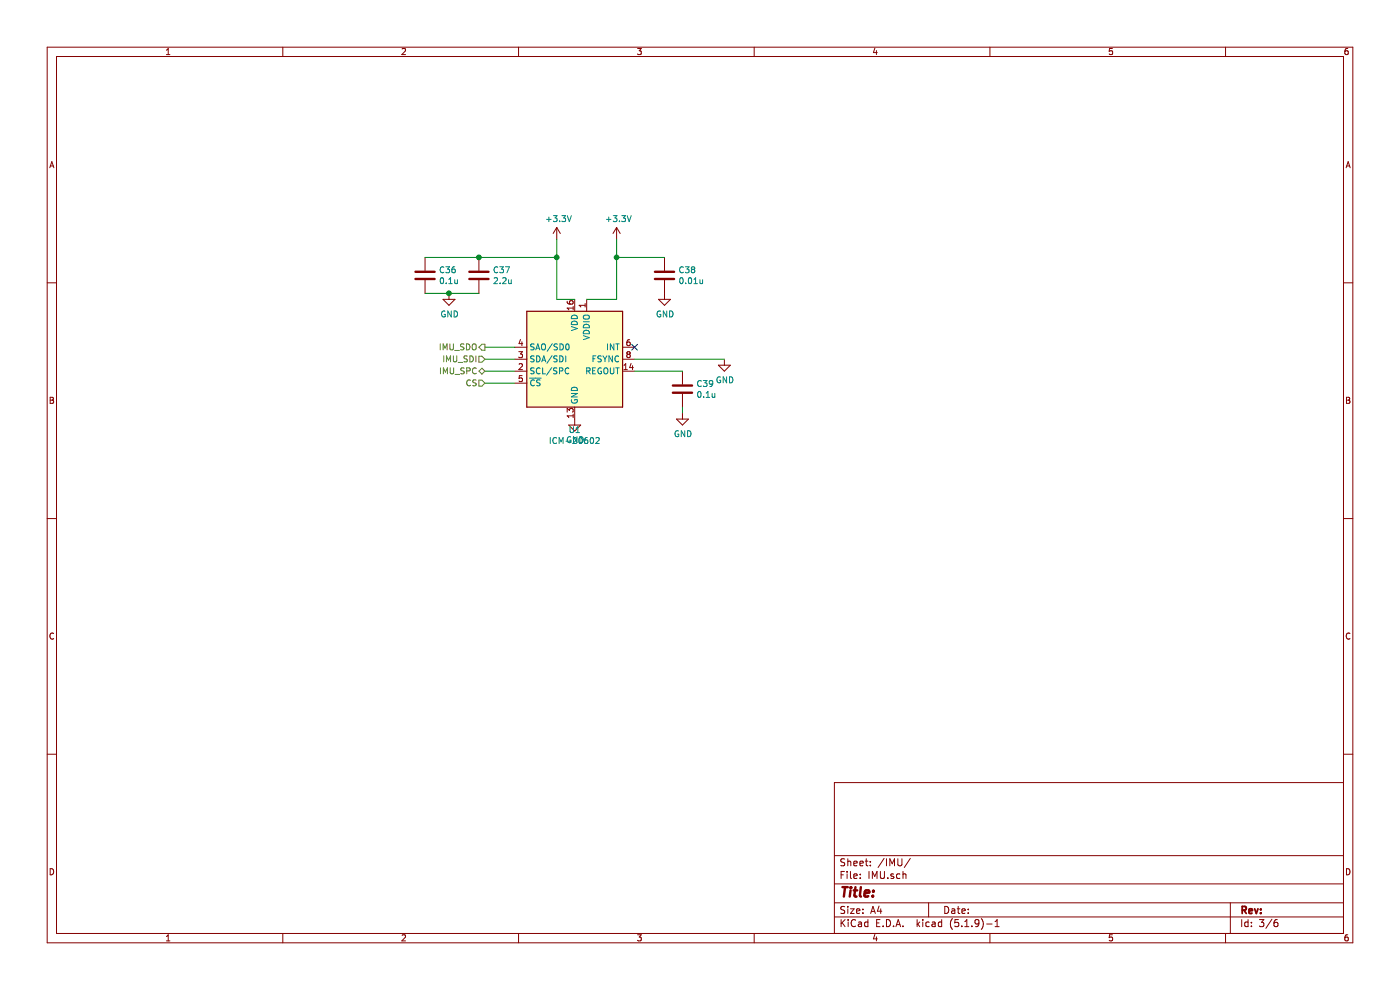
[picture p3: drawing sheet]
EESchema Schematic File Version 4
EELAYER 30 0
EELAYER END
$Descr A4 11693 8268
encoding utf-8
Sheet 3 6
Title ""
Date ""
Rev ""
Comp ""
Comment1 ""
Comment2 ""
Comment3 ""
Comment4 ""
$EndDescr
$Comp
L Sensor_Motion:ICM-20602 U1
U 1 1
P 4800 3000
F 0 "U1" H 4800 2411 50  0000 C CNN
F 1 "ICM-20602" H 4800 2320 50  0000 C CNN
F 2 "Package_LGA:LGA-16_3x3mm_P0.5mm_LayoutBorder3x5y" H 4800 3250 50  0001 C CNN
F 3 "http://www.invensense.com/wp-content/uploads/2016/10/DS-000176-ICM-20602-v1.0.pdf" H 4850 3950 50  0001 C CNN
	1    4800 3000
	1    0    0    -1  
$EndComp
Text HLabel 4050 3000 0    50   Input ~ 0
IMU_SDI
Text HLabel 4050 2900 0    50   Output ~ 0
IMU_SDO
Text HLabel 4050 3200 0    50   Input ~ 0
CS
$Comp
L power:GND #PWR090
U 1 1
P 4800 3500
F 0 "#PWR090" H 4800 3250 50  0001 C CNN
F 1 "GND" H 4805 3327 50  0000 C CNN
F 2 "" H 4800 3500 50  0001 C CNN
F 3 "" H 4800 3500 50  0001 C CNN
	1    4800 3500
	1    0    0    -1  
$EndComp
$Comp
L power:+3.3V #PWR089
U 1 1
P 4650 2000
F 0 "#PWR089" H 4650 1850 50  0001 C CNN
F 1 "+3.3V" H 4665 2173 50  0000 C CNN
F 2 "" H 4650 2000 50  0001 C CNN
F 3 "" H 4650 2000 50  0001 C CNN
	1    4650 2000
	1    0    0    -1  
$EndComp
$Comp
L Device:C C36
U 1 1
P 3550 2300
F 0 "C36" H 3665 2346 50  0000 L CNN
F 1 "0.1u" H 3665 2255 50  0000 L CNN
F 2 "Capacitor_SMD:C_0603_1608Metric" H 3588 2150 50  0001 C CNN
F 3 "~" H 3550 2300 50  0001 C CNN
	1    3550 2300
	1    0    0    -1  
$EndComp
$Comp
L Device:C C37
U 1 1
P 4000 2300
F 0 "C37" H 4115 2346 50  0000 L CNN
F 1 "2.2u" H 4115 2255 50  0000 L CNN
F 2 "Capacitor_SMD:C_0603_1608Metric" H 4038 2150 50  0001 C CNN
F 3 "~" H 4000 2300 50  0001 C CNN
	1    4000 2300
	1    0    0    -1  
$EndComp
$Comp
L Device:C C38
U 1 1
P 5550 2300
F 0 "C38" H 5665 2346 50  0000 L CNN
F 1 "0.01u" H 5665 2255 50  0000 L CNN
F 2 "Capacitor_SMD:C_0603_1608Metric" H 5588 2150 50  0001 C CNN
F 3 "~" H 5550 2300 50  0001 C CNN
	1    5550 2300
	1    0    0    -1  
$EndComp
$Comp
L power:+3.3V #PWR091
U 1 1
P 5150 2000
F 0 "#PWR091" H 5150 1850 50  0001 C CNN
F 1 "+3.3V" H 5165 2173 50  0000 C CNN
F 2 "" H 5150 2000 50  0001 C CNN
F 3 "" H 5150 2000 50  0001 C CNN
	1    5150 2000
	1    0    0    -1  
$EndComp
Wire Wire Line
	4650 2500 4800 2500
Wire Wire Line
	4900 2500 5150 2500
Wire Wire Line
	4050 2900 4300 2900
Wire Wire Line
	4300 3000 4050 3000
Wire Wire Line
	4050 3100 4300 3100
Wire Wire Line
	4300 3200 4050 3200
$Comp
L power:GND #PWR092
U 1 1
P 5700 3450
F 0 "#PWR092" H 5700 3200 50  0001 C CNN
F 1 "GND" H 5705 3277 50  0000 C CNN
F 2 "" H 5700 3450 50  0001 C CNN
F 3 "" H 5700 3450 50  0001 C CNN
	1    5700 3450
	1    0    0    -1  
$EndComp
$Comp
L Device:C C39
U 1 1
P 5700 3250
F 0 "C39" H 5815 3296 50  0000 L CNN
F 1 "0.1u" H 5815 3205 50  0000 L CNN
F 2 "Capacitor_SMD:C_0603_1608Metric" H 5738 3100 50  0001 C CNN
F 3 "~" H 5700 3250 50  0001 C CNN
	1    5700 3250
	1    0    0    -1  
$EndComp
Wire Wire Line
	5300 3100 5700 3100
Wire Wire Line
	5700 3400 5700 3450
$Comp
L power:GND #PWR093
U 1 1
P 6050 3000
F 0 "#PWR093" H 6050 2750 50  0001 C CNN
F 1 "GND" H 6055 2827 50  0000 C CNN
F 2 "" H 6050 3000 50  0001 C CNN
F 3 "" H 6050 3000 50  0001 C CNN
	1    6050 3000
	1    0    0    -1  
$EndComp
Wire Wire Line
	6050 3000 5300 3000
Text HLabel 4050 3100 0    50   BiDi ~ 0
IMU_SPC
NoConn ~ 5300 2900
Wire Wire Line
	4650 2000 4650 2150
Wire Wire Line
	4000 2150 4650 2150
Connection ~ 4650 2150
Wire Wire Line
	4650 2150 4650 2500
Wire Wire Line
	3550 2150 4000 2150
Connection ~ 4000 2150
Wire Wire Line
	3550 2450 3750 2450
$Comp
L power:GND #PWR098
U 1 1
P 3750 2450
F 0 "#PWR098" H 3750 2200 50  0001 C CNN
F 1 "GND" H 3755 2277 50  0000 C CNN
F 2 "" H 3750 2450 50  0001 C CNN
F 3 "" H 3750 2450 50  0001 C CNN
	1    3750 2450
	1    0    0    -1  
$EndComp
Connection ~ 3750 2450
Wire Wire Line
	3750 2450 4000 2450
Wire Wire Line
	5150 2000 5150 2150
Wire Wire Line
	5550 2150 5150 2150
Connection ~ 5150 2150
Wire Wire Line
	5150 2150 5150 2500
$Comp
L power:GND #PWR099
U 1 1
P 5550 2450
F 0 "#PWR099" H 5550 2200 50  0001 C CNN
F 1 "GND" H 5555 2277 50  0000 C CNN
F 2 "" H 5550 2450 50  0001 C CNN
F 3 "" H 5550 2450 50  0001 C CNN
	1    5550 2450
	1    0    0    -1  
$EndComp
$EndSCHEMATC
